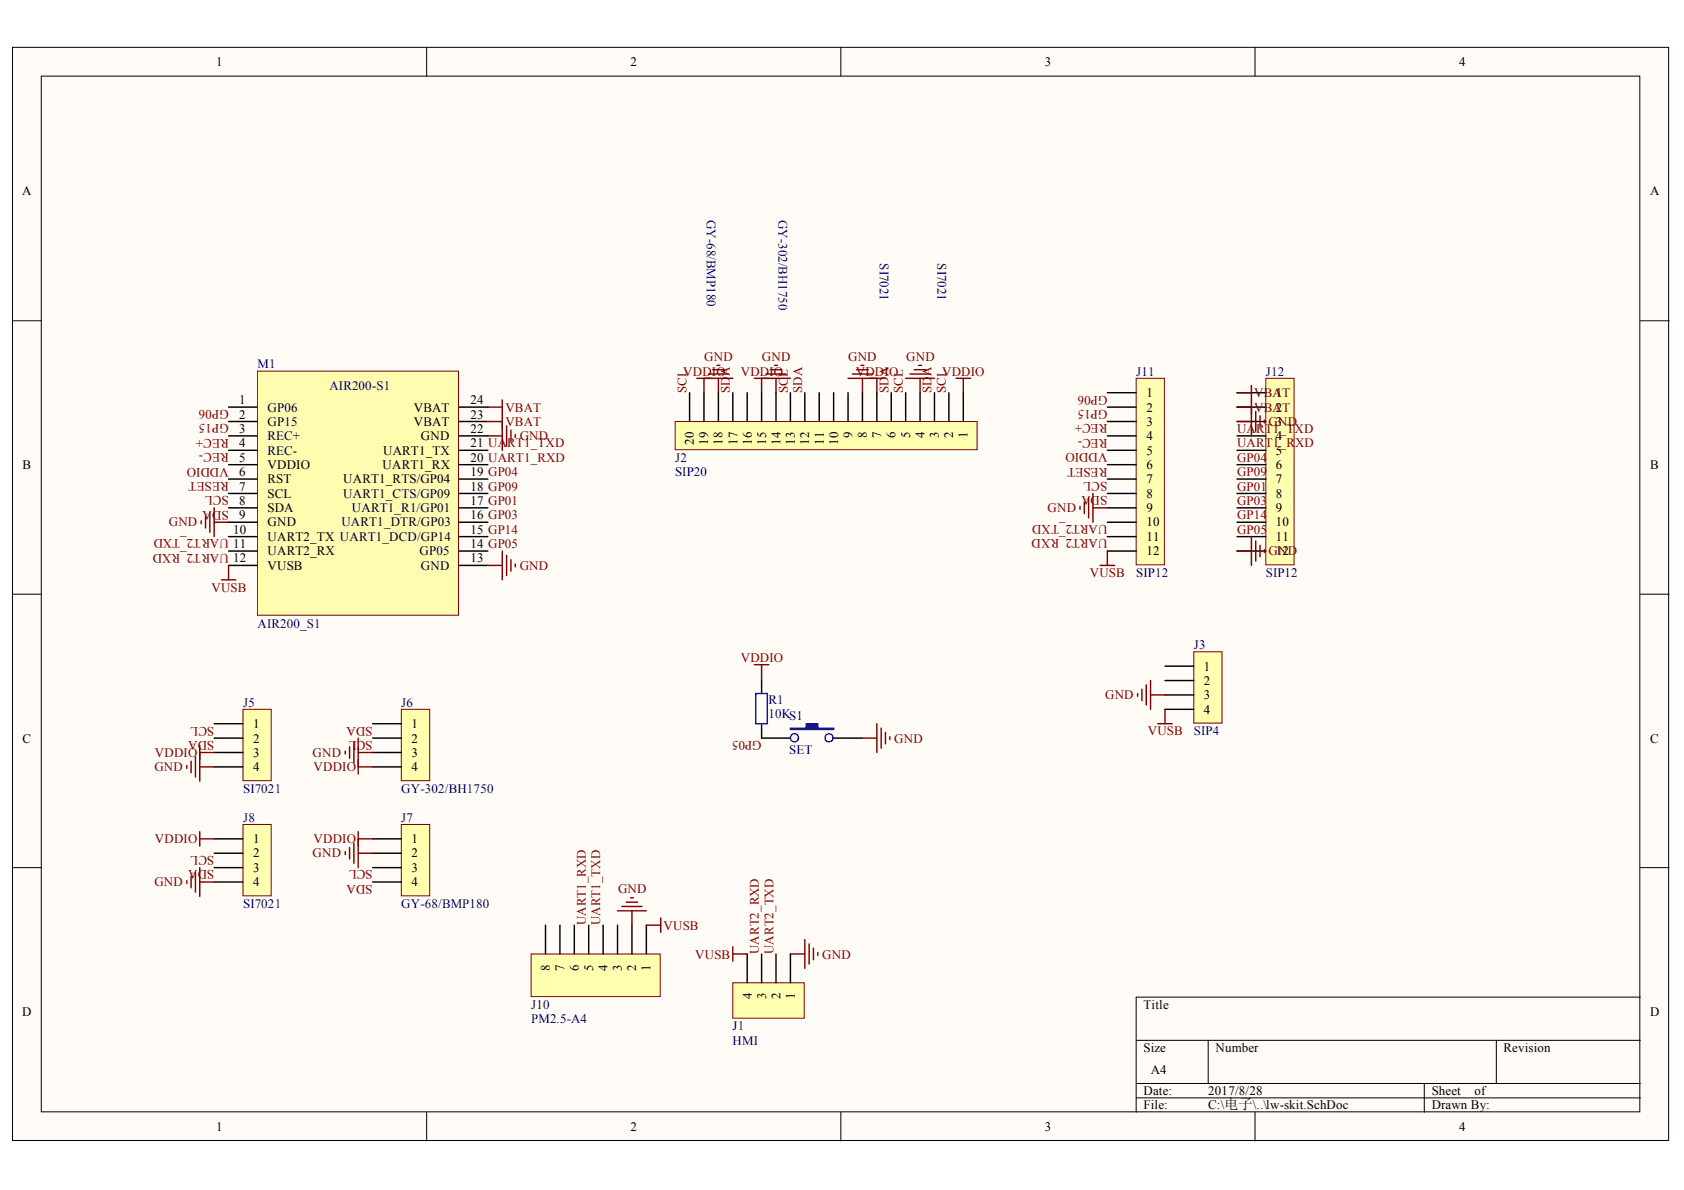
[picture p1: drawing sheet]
# Altium schematic sheet lw-skit.SchDoc
size A4

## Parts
J1  HMI  [XH2.54_4P]
J2  SIP20  [DB-1X20]
J3  SIP4  [DB-1X4]
J5  SI7021  [DB-1X4]
J6  GY-302/BH1750  [DB-1X4]
J7  GY-68/BMP180  [DB-1X4]
J8  SI7021  [DB-1X4]
J10  PM2.5-A4  [1.27*8]
J11  SIP12  [DB-1X12]
J12  SIP12  [DB-1X12]
M1  AIR200_S1  [AIR200-S1]
R1  10K  [RES-SMD-0603]
S1  SET  [upkey]

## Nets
GND: J1.1 J2.4 J2.8 J2.14 J2.18 J3.3 J5.4 J6.3 J7.2 J8.4 J10.2 J11.9 J12.3 J12.12 M1.9(GND) M1.13(GND) M1.22(GND) S1.2
VBAT: J12.1 J12.2 M1.23(VBAT) M1.24(VBAT)
VDDIO: J2.1 J2.7 J2.15 J2.19 J5.3 J6.4 J7.1 J8.1 J11.5 M1.5(VDDIO) R1.2
VUSB: J1.4 J3.4 J10.1 J11.12 M1.12(VUSB)
GP01: J12.8 M1.17(UART1_R1/GP01)
GP03: J12.9 M1.16(UART1_DTR/GP03)
GP04: J12.6 M1.19(UART1_RTS/GP04)
GP05: J12.11 M1.14(GP05) R1.1 S1.1
GP06: J11.1 M1.1(GP06)
GP09: J12.7 M1.18(UART1_CTS/GP09)
GP14: J12.10 M1.15(UART1_DCD/GP14)
GP15: J11.2 M1.2(GP15)
REC+: J11.3 M1.3(REC+)
REC-: J11.4 M1.4(REC-)
RESET: J11.6 M1.6(RST)
SCL: J2.2 J2.5 J2.13 J2.20 J5.1 J6.2 J7.3 J8.2 J11.7 M1.7(SCL)
SDA: J2.3 J2.6 J2.12 J2.17 J5.2 J6.1 J7.4 J8.3 J11.8 M1.8(SDA)
UART1_RXD: J10.5 J12.5 M1.20(UART1_RX)
UART1_TXD: J10.4 J12.4 M1.21(UART1_TX)
UART2_RXD: J1.3 J11.11 M1.11(UART2_RX)
UART2_TXD: J1.2 J11.10 M1.10(UART2_TX)

Not connected (* = marked no-connect by the designer): J2 9 10 11 16; J3 1 2; J10 3 6 7 8

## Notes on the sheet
- GY-68/BMP180
- GY-302/BH1750
- SI7021
